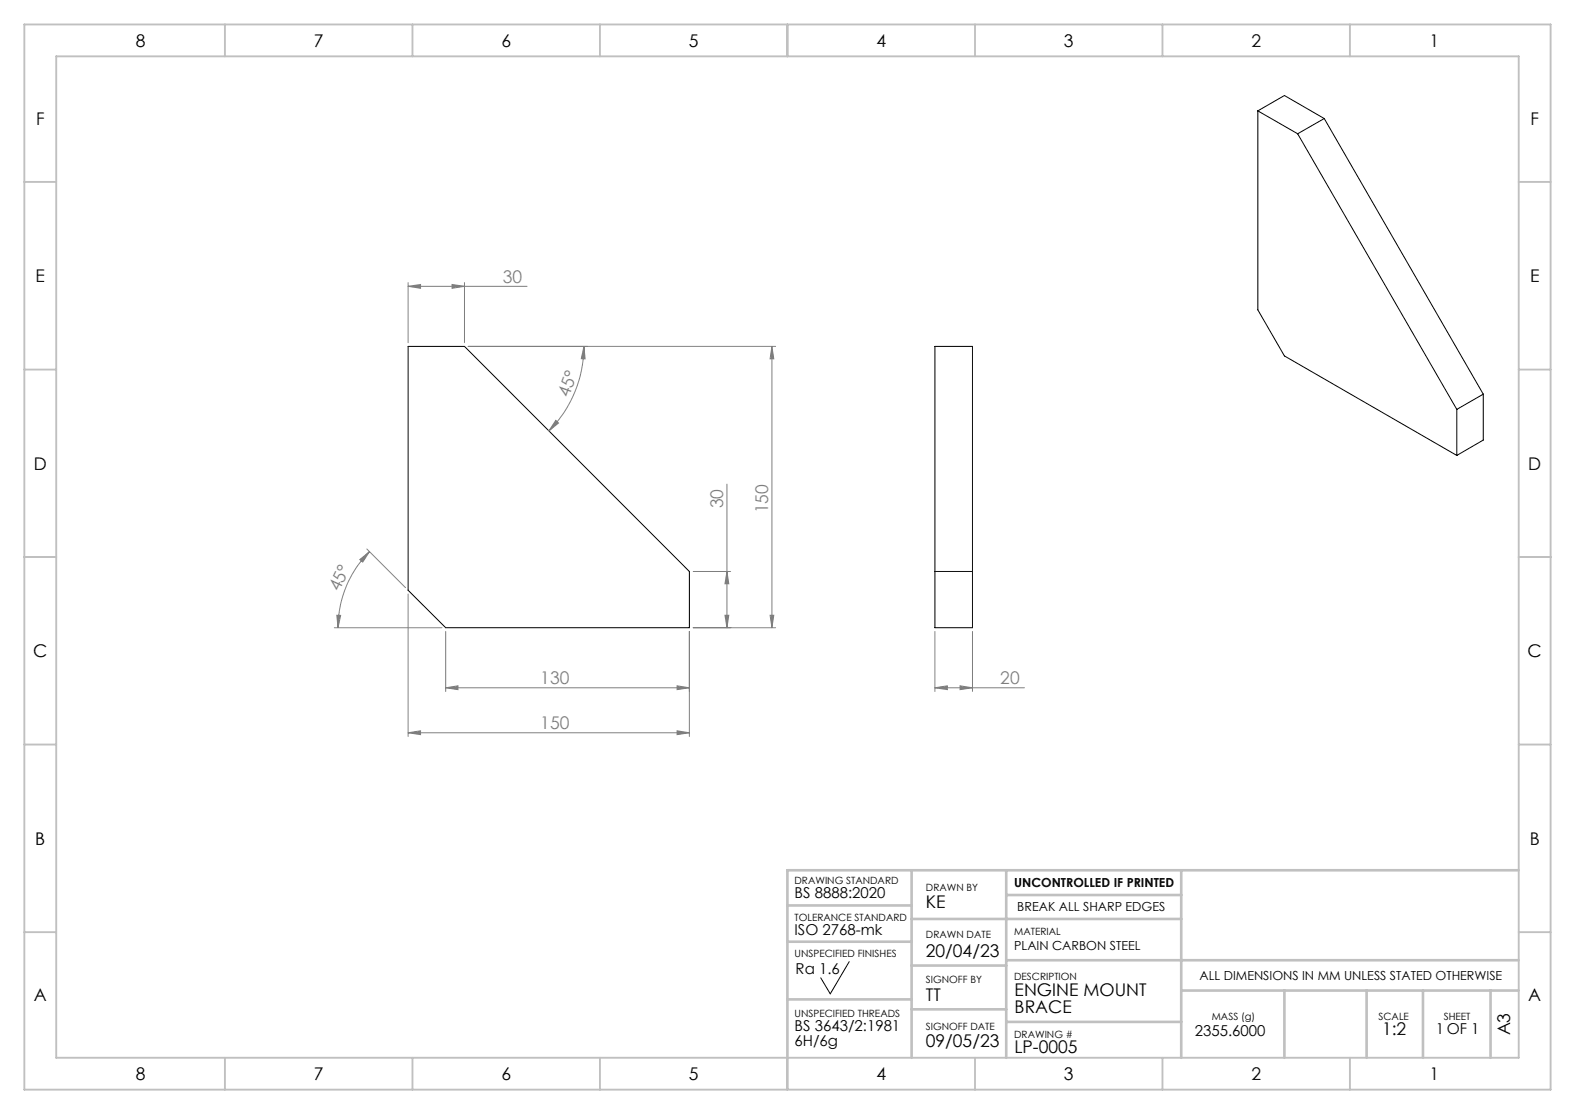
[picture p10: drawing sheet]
<svg xmlns="http://www.w3.org/2000/svg" width="841mm" height="595mm" viewBox="0 0 841 595" stroke-linecap="round" stroke-linejoin="round" font-family="sans-serif">
<g fill="none" stroke="#000" stroke-width=".53">
<path d="M672 59l21 12M672 59v106l14 25 92 53M672 59l14-8 21 12M693 71l85 148M707 63l-14 8M707 63l85 147M218 185h30l120 120v30h-130l-20-20zM499 185h20v150h-20zM778 219v24M792 210l-14 9M792 210v25l-14 8M499 305h20"/>
<path d="M453 513l-10 18-5-9"/>
</g>
<g fill="none" stroke="#808080" stroke-width=".53">
<path d="M218 153l7-1v2zM218 151v32M218 153h63M241 152l7 1-7 1zM248 151v32M312 185v7l-2-1zM312 185a64 64 0 0 1-19 45M412 185l1 7h-2zM412 185v150M414 185h-164M297 224l1 2-5 4zM388 258v77"/>
<path d="M192 299l5-5-3 6zM196 293l21 21M197 294a57 57 0 0 0-17 41M218 317v76M370 305h20M388 305l1 7h-2zM179 335h57M180 328l2 1-2 6zM238 337v32M368 337v56M370 335h44M387 328h2l-1 7z"/>
<path d="M411 328h2l-1 7zM499 337v32M519 337v32M238 367l7-1v2zM238 367h130M362 366l6 1-6 1zM499 367l7-1v2zM499 367h48M513 366l6 1-6 1zM218 391l7-1v2zM218 391h150M362 390l6 1-6 1z"/>
</g>
<g fill="none" stroke="#c0c0c0" stroke-width="1">
<path d="M13 13h815v569h-815zM120 13v17M220 13v17M320 13v17M420 13v17M521 13v17M621 13v17M721 13v17M30 30h781v535h-781zM13 97h17M811 97h17M13 197h17"/>
<path d="M811 197h17M13 297h17M811 297h17M13 397h17M811 397h17M13 498h17M811 498h17M120 565v17M220 565v17M320 565v17M420 565v17M521 565v17"/>
<path d="M621 565v17M721 565v17"/>
</g>
<g fill="none" stroke="#c0c0c0" stroke-width="1.4">
<path d="M487 465v100M537 465v100M537 478h94M631 465v100M811 465h-391v100M420 483h67M487 491h144M420 503h67M487 515h50M537 513h274M420 534h67M487 539h50"/>
<path d="M631 529h180M686 529v36M730 529v36M760 529v36M796 529v36M537 546h94"/>
</g>
<g fill="#808080">
<path d="M241 152l7 1-7 1zM218 153l7-1v2z"/>
<path d="M218 391l7-1v2zM362 390l6 1-6 1zM238 367l7-1v2zM362 366l6 1-6 1zM499 367l7-1v2zM513 366l6 1-6 1z"/>
<path d="M192 299l5-5-3 6zM180 328l2 1-2 6z"/>
<path d="M297 224l1 2-5 4zM312 185v7l-2-1z"/>
<path d="M387 328h2l-1 7zM388 305l1 7h-2zM411 328h2l-1 7zM412 185l1 7h-2z"/>
</g>
<g font-size="9.3">
<text x="73" y="25">8</text>
<text x="168" y="25">7</text>
<text x="268" y="25">6</text>
<text x="368" y="25">5</text>
<text x="468" y="25">4</text>
<text x="568" y="25">3</text>
<text x="668" y="25">2</text>
<text x="763" y="25">1</text>
<text x="19" y="67">F</text>
<text x="817" y="67">F</text>
<text x="19" y="151">E</text>
<text x="817" y="151">E</text>
<text x="18" y="251">D</text>
<text x="816" y="251">D</text>
<text x="18" y="351">C</text>
<text x="816" y="351">C</text>
<text x="19" y="451">B</text>
<text x="817" y="451">B</text>
<text x="494" y="485">KE</text>
<text x="494" y="511">20/04/23</text>
<text x="542" y="532">ENGINE MOUNT</text>
<text x="18" y="534">A</text>
<text x="494" y="534">TT</text>
<text x="816" y="534">A</text>
<text x="542" y="541">BRACE</text>
<text x="738" y="552">1:2</text>
<text x="806" y="553" transform="rotate(-90 806 553)">A3</text>
<text x="494" y="559">09/05/23</text>
<text x="542" y="562">LP-0005</text>
<text x="73" y="577">8</text>
<text x="168" y="577">7</text>
<text x="268" y="577">6</text>
<text x="368" y="577">5</text>
<text x="468" y="577">4</text>
<text x="568" y="577">3</text>
<text x="668" y="577">2</text>
<text x="763" y="577">1</text>
</g>
<g font-size="9.3" fill="#808080">
<text x="268" y="151">30</text>
<text x="304" y="212" transform="rotate(-70 304 212)">45°</text>
<text x="386" y="271" transform="rotate(-90 386 271)">30</text>
<text x="410" y="274" transform="rotate(-90 410 274)">150</text>
<text x="181" y="316" transform="rotate(-65 181 316)">45°</text>
<text x="289" y="365">130</text>
<text x="534" y="365">20</text>
<text x="289" y="389">150</text>
</g>
<g font-size="8">
<text x="424" y="479">BS 8888:2020</text>
<text x="424" y="499">ISO 2768-mk</text>
<text x="425" y="520">Ra 1.6</text>
<text x="424" y="550">BS 3643/2:1981</text>
<text x="767" y="552">1 OF 1</text>
<text x="638" y="553">2355.6000</text>
<text x="424" y="558">6H/6g</text>
</g>
<g font-size="6.7">
<text x="542" y="474">UNCONTROLLED IF PRINTED</text>
<text x="543" y="486">BREAK ALL SHARP EDGES</text>
<text x="542" y="507">PLAIN CARBON STEEL</text>
<text x="640" y="523">ALL DIMENSIONS IN MM UNLESS STATED OTHERWISE</text>
</g>
<g font-size="5.3">
<text x="424" y="472">DRAWING STANDARD</text>
<text x="494" y="476">DRAWN BY</text>
<text x="424" y="492">TOLERANCE STANDARD</text>
<text x="494" y="501">DRAWN DATE</text>
<text x="542" y="499">MATERIAL</text>
<text x="424" y="511">UNSPECIFIED FINISHES</text>
<text x="494" y="525">SIGNOFF BY</text>
<text x="542" y="523">DESCRIPTION</text>
<text x="424" y="543">UNSPECIFIED THREADS</text>
<text x="647" y="545">MASS (g)</text>
<text x="736" y="545">SCALE</text>
<text x="771" y="545">SHEET</text>
<text x="494" y="550">SIGNOFF DATE</text>
<text x="542" y="554">DRAWING #</text>
</g>
</svg>
